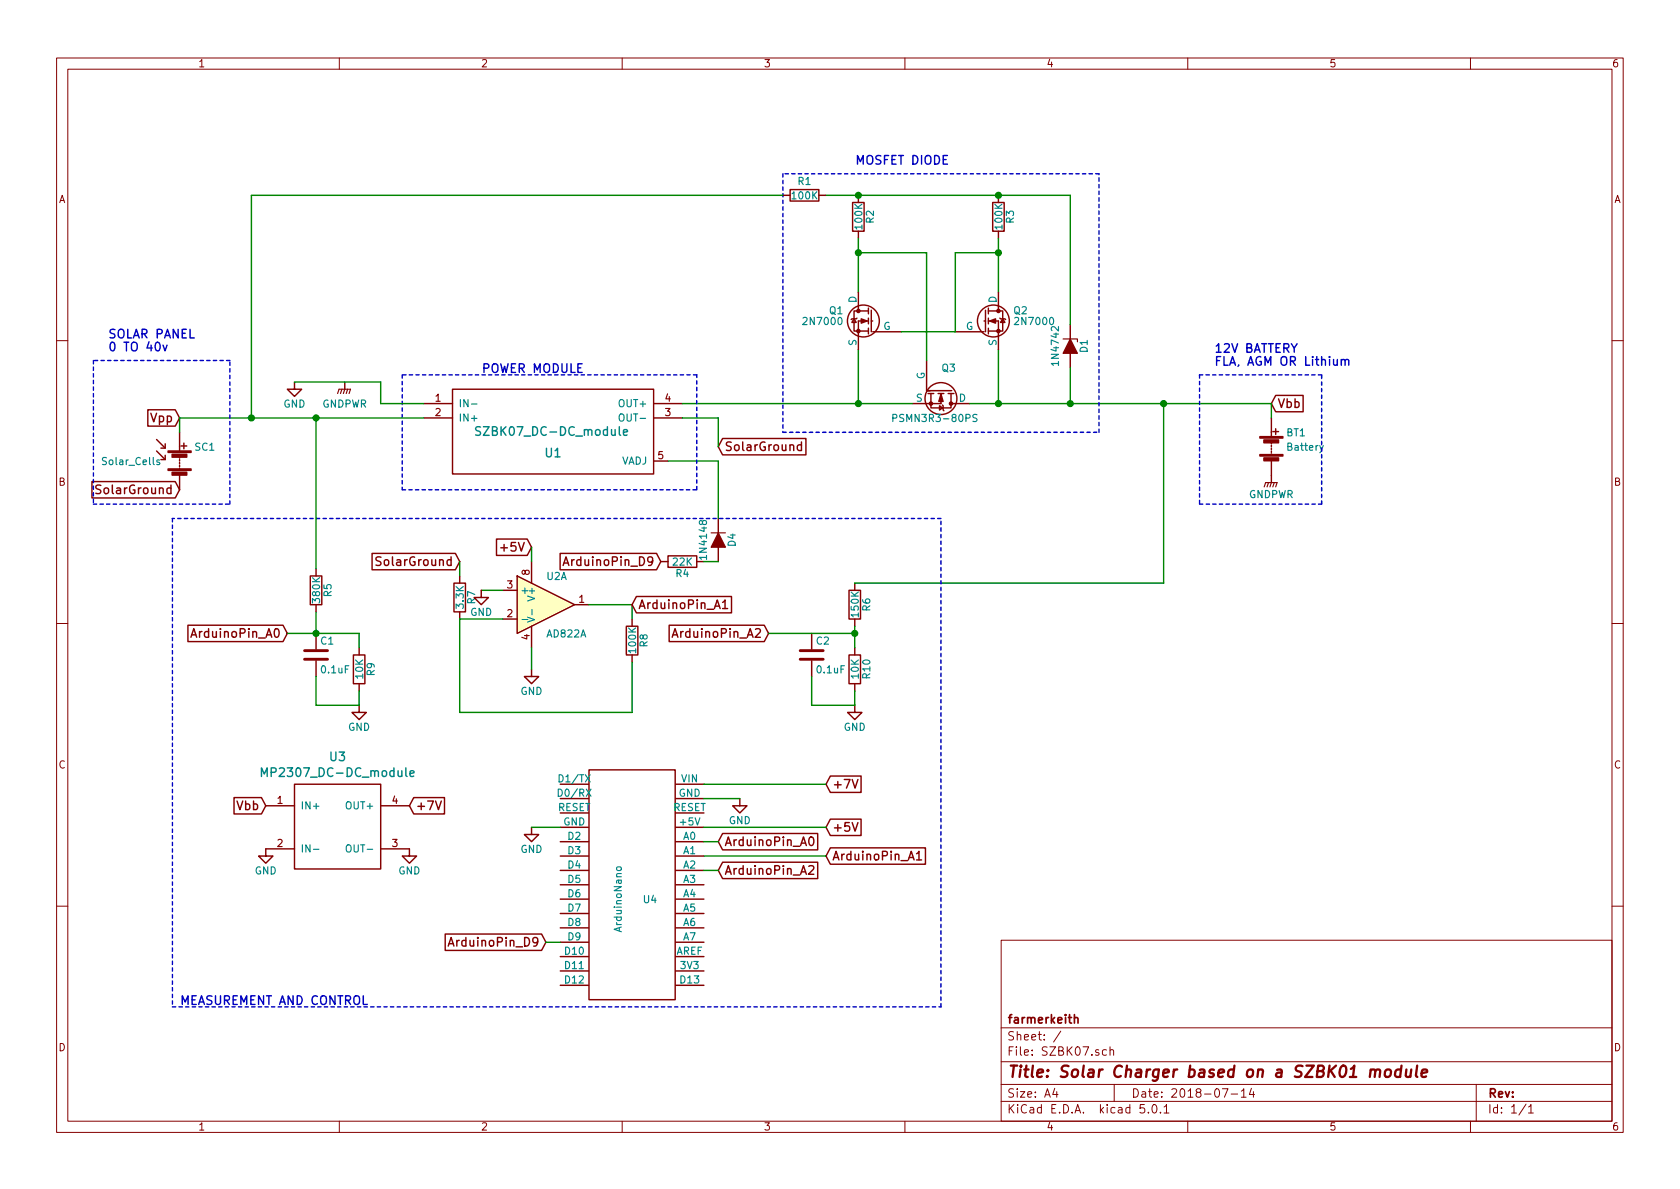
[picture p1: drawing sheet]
EESchema Schematic File Version 4
LIBS:SZBK07-cache
EELAYER 26 0
EELAYER END
$Descr A4 11693 8268
encoding utf-8
Sheet 1 1
Title "Solar Charger based on a SZBK01 module"
Date "2018-07-14"
Rev ""
Comp "farmerkeith"
Comment1 ""
Comment2 ""
Comment3 ""
Comment4 ""
$EndDescr
$Comp
L Modules:SZBK07_DC-DC_module U1
U 1 1
P 3950 3250
F 0 "U1" H 3850 3360 60  0000 C CNN
F 1 "SZBK07_DC-DC_module" H 3840 3510 60  0000 C CNN
F 2 "" H 3950 3200 60  0001 C CNN
F 3 "" H 3950 3200 60  0001 C CNN
	1    3950 3250
	1    0    0    -1  
$EndComp
$Comp
L power:GNDPWR #PWR02
U 1 1
P 2400 2650
F 0 "#PWR02" H 2400 2450 50  0001 C CNN
F 1 "GNDPWR" H 2400 2500 50  0000 C CNN
F 2 "" H 2400 2600 50  0001 C CNN
F 3 "" H 2400 2600 50  0001 C CNN
	1    2400 2650
	1    0    0    -1  
$EndComp
$Comp
L Device:Solar_Cells SC1
U 1 1
P 1250 3200
F 0 "SC1" H 1350 3300 50  0000 L CNN
F 1 "Solar_Cells" H 700 3200 50  0000 L CNN
F 2 "" V 1250 3260 50  0001 C CNN
F 3 "" V 1250 3260 50  0001 C CNN
	1    1250 3200
	1    0    0    -1  
$EndComp
Text GLabel 1250 2900 0    60   Input ~ 0
Vpp
$Comp
L Modules:IRFZ44N Q3
U 1 1
P 6550 2700
F 0 "Q3" V 6400 2700 50  0000 L CNN
F 1 "PSMN3R3-80PS" V 6750 2350 50  0000 L CNN
F 2 "TO-220" H 6750 2625 50  0001 L CIN
F 3 "" H 6550 2700 50  0001 L CNN
	1    6550 2700
	0    1    1    0   
$EndComp
Wire Wire Line
	4750 2800 5975 2800
Wire Wire Line
	5975 2800 6350 2800
$Comp
L Device:Battery BT1
U 1 1
P 8850 3100
F 0 "BT1" H 8950 3200 50  0000 L CNN
F 1 "Battery" H 8950 3100 50  0000 L CNN
F 2 "" V 8850 3160 50  0001 C CNN
F 3 "" V 8850 3160 50  0001 C CNN
	1    8850 3100
	1    0    0    -1  
$EndComp
$Comp
L power:GNDPWR #PWR03
U 1 1
P 8850 3300
F 0 "#PWR03" H 8850 3100 50  0001 C CNN
F 1 "GNDPWR" H 8850 3170 50  0000 C CNN
F 2 "" H 8850 3250 50  0001 C CNN
F 3 "" H 8850 3250 50  0001 C CNN
	1    8850 3300
	1    0    0    -1  
$EndComp
Wire Wire Line
	5975 2800 5975 2425
Wire Wire Line
	6950 2425 6950 2800
Wire Wire Line
	5975 1750 6450 1750
Wire Wire Line
	6450 1750 6450 2500
Wire Wire Line
	6950 1750 6650 1750
Wire Wire Line
	6650 1750 6650 2300
$Comp
L Device:R R2
U 1 1
P 5975 1500
F 0 "R2" V 6055 1500 50  0000 C CNN
F 1 "100K" V 5975 1500 50  0000 C CNN
F 2 "" V 5905 1500 50  0001 C CNN
F 3 "" H 5975 1500 50  0001 C CNN
	1    5975 1500
	1    0    0    -1  
$EndComp
Wire Wire Line
	5975 1650 5975 1750
Wire Wire Line
	5975 1750 5975 2025
$Comp
L Device:R R3
U 1 1
P 6950 1500
F 0 "R3" V 7030 1500 50  0000 C CNN
F 1 "100K" V 6950 1500 50  0000 C CNN
F 2 "" V 6880 1500 50  0001 C CNN
F 3 "" H 6950 1500 50  0001 C CNN
	1    6950 1500
	1    0    0    -1  
$EndComp
Wire Wire Line
	6950 1650 6950 1750
Wire Wire Line
	6950 1750 6950 2025
$Comp
L Device:D_Zener_ALT D1
U 1 1
P 7450 2400
F 0 "D1" H 7450 2500 50  0000 C CNN
F 1 "1N4742" H 7450 2300 50  0000 C CNN
F 2 "" H 7450 2400 50  0001 C CNN
F 3 "" H 7450 2400 50  0001 C CNN
	1    7450 2400
	0    1    1    0   
$EndComp
Wire Wire Line
	7450 1350 7450 2250
Wire Wire Line
	1750 1350 1750 2900
$Comp
L Modules:AD822A U2
U 1 1
P 3800 4200
F 0 "U2" H 3800 4400 50  0000 L CNN
F 1 "AD822A" H 3800 4000 50  0000 L CNN
F 2 "" H 3800 4200 50  0001 C CNN
F 3 "" H 3800 4200 50  0001 C CNN
	1    3800 4200
	1    0    0    -1  
$EndComp
$Comp
L power:GND #PWR01
U 1 1
P 2050 2650
F 0 "#PWR01" H 2050 2400 50  0001 C CNN
F 1 "GND" H 2050 2500 50  0000 C CNN
F 2 "" H 2050 2650 50  0001 C CNN
F 3 "" H 2050 2650 50  0001 C CNN
	1    2050 2650
	1    0    0    -1  
$EndComp
$Comp
L power:GND #PWR05
U 1 1
P 3700 4650
F 0 "#PWR05" H 3700 4400 50  0001 C CNN
F 1 "GND" H 3700 4500 50  0000 C CNN
F 2 "" H 3700 4650 50  0001 C CNN
F 3 "" H 3700 4650 50  0001 C CNN
	1    3700 4650
	1    0    0    -1  
$EndComp
Text GLabel 8850 2800 2    60   Input ~ 0
Vbb
Text GLabel 3700 3800 0    60   Input ~ 0
+5V
Wire Wire Line
	3700 3800 3700 3900
Wire Wire Line
	3350 4100 3500 4100
$Comp
L Device:R R7
U 1 1
P 3200 4150
F 0 "R7" V 3280 4150 50  0000 C CNN
F 1 "3.3K" V 3200 4150 50  0000 C CNN
F 2 "" V 3130 4150 50  0001 C CNN
F 3 "" H 3200 4150 50  0001 C CNN
	1    3200 4150
	1    0    0    -1  
$EndComp
Wire Wire Line
	3200 4300 3200 4950
Wire Wire Line
	3200 4300 3500 4300
Wire Wire Line
	3700 4500 3700 4650
$Comp
L Device:R R8
U 1 1
P 4400 4450
F 0 "R8" V 4480 4450 50  0000 C CNN
F 1 "100K" V 4400 4450 50  0000 C CNN
F 2 "" V 4330 4450 50  0001 C CNN
F 3 "" H 4400 4450 50  0001 C CNN
	1    4400 4450
	1    0    0    -1  
$EndComp
Wire Wire Line
	4100 4200 4400 4200
Wire Wire Line
	4400 4200 4400 4300
Wire Wire Line
	4400 4600 4400 4950
Wire Wire Line
	4400 4950 3200 4950
Text GLabel 4400 4200 2    60   Input ~ 0
ArduinoPin_A1
$Comp
L Device:R R5
U 1 1
P 2200 4100
F 0 "R5" V 2280 4100 50  0000 C CNN
F 1 "380K" V 2200 4100 50  0000 C CNN
F 2 "" V 2130 4100 50  0001 C CNN
F 3 "" H 2200 4100 50  0001 C CNN
	1    2200 4100
	1    0    0    -1  
$EndComp
$Comp
L Device:R R9
U 1 1
P 2500 4650
F 0 "R9" V 2580 4650 50  0000 C CNN
F 1 "10K" V 2500 4650 50  0000 C CNN
F 2 "" V 2430 4650 50  0001 C CNN
F 3 "" H 2500 4650 50  0001 C CNN
	1    2500 4650
	1    0    0    -1  
$EndComp
$Comp
L power:GND #PWR06
U 1 1
P 2500 4900
F 0 "#PWR06" H 2500 4650 50  0001 C CNN
F 1 "GND" H 2500 4750 50  0000 C CNN
F 2 "" H 2500 4900 50  0001 C CNN
F 3 "" H 2500 4900 50  0001 C CNN
	1    2500 4900
	1    0    0    -1  
$EndComp
Wire Wire Line
	2500 4400 2500 4500
Wire Wire Line
	2500 4800 2500 4900
Text GLabel 2000 4400 0    60   Input ~ 0
ArduinoPin_A0
$Comp
L Device:C C1
U 1 1
P 2200 4550
F 0 "C1" H 2225 4650 50  0000 L CNN
F 1 "0.1uF" H 2225 4450 50  0000 L CNN
F 2 "" H 2238 4400 50  0001 C CNN
F 3 "" H 2200 4550 50  0001 C CNN
	1    2200 4550
	1    0    0    -1  
$EndComp
Wire Wire Line
	2000 4400 2200 4400
Wire Wire Line
	2200 4400 2500 4400
Wire Wire Line
	2200 4700 2200 4900
Wire Wire Line
	2200 4900 2500 4900
Connection ~ 2200 4400
$Comp
L Device:R R6
U 1 1
P 5950 4200
F 0 "R6" V 6030 4200 50  0000 C CNN
F 1 "150K" V 5950 4200 50  0000 C CNN
F 2 "" V 5880 4200 50  0001 C CNN
F 3 "" H 5950 4200 50  0001 C CNN
	1    5950 4200
	1    0    0    -1  
$EndComp
$Comp
L Device:R R10
U 1 1
P 5950 4650
F 0 "R10" V 6030 4650 50  0000 C CNN
F 1 "10K" V 5950 4650 50  0000 C CNN
F 2 "" V 5880 4650 50  0001 C CNN
F 3 "" H 5950 4650 50  0001 C CNN
	1    5950 4650
	1    0    0    -1  
$EndComp
$Comp
L power:GND #PWR07
U 1 1
P 5950 4900
F 0 "#PWR07" H 5950 4650 50  0001 C CNN
F 1 "GND" H 5950 4750 50  0000 C CNN
F 2 "" H 5950 4900 50  0001 C CNN
F 3 "" H 5950 4900 50  0001 C CNN
	1    5950 4900
	1    0    0    -1  
$EndComp
Wire Wire Line
	5950 4350 5950 4400
Wire Wire Line
	5950 4400 5950 4500
Wire Wire Line
	5950 4800 5950 4900
Text GLabel 5350 4400 0    60   Input ~ 0
ArduinoPin_A2
$Comp
L Device:C C2
U 1 1
P 5650 4550
F 0 "C2" H 5675 4650 50  0000 L CNN
F 1 "0.1uF" H 5675 4450 50  0000 L CNN
F 2 "" H 5688 4400 50  0001 C CNN
F 3 "" H 5650 4550 50  0001 C CNN
	1    5650 4550
	1    0    0    -1  
$EndComp
Connection ~ 5950 4400
Wire Wire Line
	5650 4700 5650 4900
Wire Wire Line
	5650 4900 5950 4900
$Comp
L Device:D_ALT D4
U 1 1
P 5000 3750
F 0 "D4" H 5000 3850 50  0000 C CNN
F 1 "1N4148" H 5000 3650 50  0000 C CNN
F 2 "" H 5000 3750 50  0001 C CNN
F 3 "" H 5000 3750 50  0001 C CNN
	1    5000 3750
	0    1    1    0   
$EndComp
$Comp
L Device:R R4
U 1 1
P 4750 3900
F 0 "R4" V 4830 3900 50  0000 C CNN
F 1 "22K" V 4750 3900 50  0000 C CNN
F 2 "" V 4680 3900 50  0001 C CNN
F 3 "" H 4750 3900 50  0001 C CNN
	1    4750 3900
	0    1    1    0   
$EndComp
Text GLabel 4600 3900 0    60   Input ~ 0
ArduinoPin_D9
Wire Wire Line
	7450 2800 7450 2550
Text GLabel 1850 5600 0    60   Input ~ 0
Vbb
Text GLabel 2850 5600 2    60   Input ~ 0
+7V
$Comp
L power:GND #PWR010
U 1 1
P 1850 5900
F 0 "#PWR010" H 1850 5650 50  0001 C CNN
F 1 "GND" H 1850 5750 50  0000 C CNN
F 2 "" H 1850 5900 50  0001 C CNN
F 3 "" H 1850 5900 50  0001 C CNN
	1    1850 5900
	1    0    0    -1  
$EndComp
$Comp
L power:GND #PWR011
U 1 1
P 2850 5900
F 0 "#PWR011" H 2850 5650 50  0001 C CNN
F 1 "GND" H 2850 5750 50  0000 C CNN
F 2 "" H 2850 5900 50  0001 C CNN
F 3 "" H 2850 5900 50  0001 C CNN
	1    2850 5900
	1    0    0    -1  
$EndComp
$Comp
L Modules:ArduinoNano U4
U 1 1
P 4400 6150
F 0 "U4" H 4525 6050 50  0000 C CNN
F 1 "ArduinoNano" V 4300 6050 50  0000 C CNN
F 2 "" H 4400 6150 50  0000 C CNN
F 3 "" H 4400 6150 50  0000 C CNN
	1    4400 6150
	1    0    0    -1  
$EndComp
Text GLabel 5000 5850 2    60   Input ~ 0
ArduinoPin_A0
Text GLabel 5750 5950 2    60   Input ~ 0
ArduinoPin_A1
Text GLabel 5000 6050 2    60   Input ~ 0
ArduinoPin_A2
Text GLabel 3800 6550 0    60   Input ~ 0
ArduinoPin_D9
Wire Wire Line
	4900 5850 5000 5850
Wire Wire Line
	4900 6050 5000 6050
Wire Wire Line
	4900 5950 5750 5950
Wire Wire Line
	3900 6550 3800 6550
Text GLabel 5750 5750 2    60   Input ~ 0
+5V
$Comp
L power:GND #PWR09
U 1 1
P 3700 5750
F 0 "#PWR09" H 3700 5500 50  0001 C CNN
F 1 "GND" H 3700 5600 50  0000 C CNN
F 2 "" H 3700 5750 50  0001 C CNN
F 3 "" H 3700 5750 50  0001 C CNN
	1    3700 5750
	1    0    0    -1  
$EndComp
$Comp
L power:GND #PWR08
U 1 1
P 5150 5550
F 0 "#PWR08" H 5150 5300 50  0001 C CNN
F 1 "GND" H 5150 5400 50  0000 C CNN
F 2 "" H 5150 5550 50  0001 C CNN
F 3 "" H 5150 5550 50  0001 C CNN
	1    5150 5550
	1    0    0    -1  
$EndComp
Wire Wire Line
	4900 5750 5750 5750
Wire Wire Line
	3900 5750 3700 5750
Connection ~ 5975 2800
Wire Wire Line
	6750 2800 6950 2800
Wire Wire Line
	6950 2800 7450 2800
Wire Wire Line
	7450 2800 8100 2800
Wire Wire Line
	8100 2800 8850 2800
Connection ~ 6950 2800
Connection ~ 7450 2800
Wire Wire Line
	5950 4050 8100 4050
Wire Wire Line
	8100 4050 8100 2800
Connection ~ 8100 2800
Wire Wire Line
	4900 3900 5000 3900
Wire Wire Line
	5000 3600 5000 3200
Wire Wire Line
	5000 3200 4650 3200
Wire Notes Line
	2800 2600 2800 3400
Wire Notes Line
	2800 3400 4850 3400
Wire Notes Line
	4850 3400 4850 2600
Wire Notes Line
	4850 2600 2800 2600
Wire Notes Line
	5450 1200 5450 3000
Wire Notes Line
	5450 3000 7650 3000
Wire Notes Line
	7650 3000 7650 1200
Wire Notes Line
	7650 1200 5450 1200
Wire Wire Line
	1250 3000 1250 2900
Wire Wire Line
	8850 2800 8850 2900
Wire Notes Line
	1200 3600 1200 7000
Wire Notes Line
	1200 7000 6550 7000
Wire Notes Line
	6550 7000 6550 3600
Wire Notes Line
	6550 3600 1200 3600
Text Notes 3350 2600 0    60   ~ 0
POWER MODULE
Text Notes 5950 1150 0    60   ~ 0
MOSFET DIODE
Text Notes 1250 7000 0    60   ~ 0
MEASUREMENT AND CONTROL 
Text GLabel 1250 3400 0    60   Input ~ 0
SolarGround
Wire Wire Line
	2050 2650 2650 2650
Text GLabel 5000 3100 2    60   Input ~ 0
SolarGround
Wire Wire Line
	4750 2900 5000 2900
Wire Wire Line
	5000 2900 5000 3100
Wire Wire Line
	1250 2900 1750 2900
Wire Wire Line
	1750 2900 2200 2900
Wire Wire Line
	2200 2900 2950 2900
Connection ~ 1750 2900
Wire Wire Line
	2950 2800 2650 2800
Wire Wire Line
	2650 2800 2650 2650
$Comp
L power:GND #PWR04
U 1 1
P 3350 4100
F 0 "#PWR04" H 3350 3850 50  0001 C CNN
F 1 "GND" H 3350 3950 50  0000 C CNN
F 2 "" H 3350 4100 50  0001 C CNN
F 3 "" H 3350 4100 50  0001 C CNN
	1    3350 4100
	1    0    0    -1  
$EndComp
Text GLabel 3200 3900 0    60   Input ~ 0
SolarGround
Wire Wire Line
	3200 3900 3200 4000
Wire Wire Line
	2200 4250 2200 4400
Wire Wire Line
	2200 3950 2200 2900
Connection ~ 2200 2900
Text GLabel 5750 5450 2    60   Input ~ 0
+7V
Wire Wire Line
	5750 5450 4900 5450
Wire Wire Line
	5150 5550 4900 5550
Wire Notes Line
	650  2500 650  3500
Wire Notes Line
	650  3500 1600 3500
Wire Notes Line
	1600 3500 1600 2500
Wire Notes Line
	1600 2500 650  2500
Text Notes 750  2450 0    60   ~ 0
SOLAR PANEL\n0 TO 40v
Wire Notes Line
	8350 2600 8350 3500
Wire Notes Line
	8350 3500 9200 3500
Wire Notes Line
	9200 3500 9200 2600
Wire Notes Line
	9200 2600 8350 2600
Text Notes 8450 2550 0    60   ~ 0
12V BATTERY\nFLA, AGM OR Lithium
$Comp
L Modules:2N7000 Q2
U 1 1
P 6850 2225
F 0 "Q2" H 7050 2300 50  0000 L CNN
F 1 "2N7000" H 7050 2225 50  0000 L CNN
F 2 "TO_SOT_Packages_THT:TO-92_Molded_Narrow" H 7050 2150 50  0001 L CIN
F 3 "" H 6850 2225 50  0001 L CNN
	1    6850 2225
	1    0    0    -1  
$EndComp
$Comp
L Modules:2N7000 Q1
U 1 1
P 6075 2225
F 0 "Q1" H 6275 2300 50  0000 L CNN
F 1 "2N7000" H 6275 2225 50  0000 L CNN
F 2 "TO_SOT_Packages_THT:TO-92_Molded_Narrow" H 6275 2150 50  0001 L CIN
F 3 "" H 6075 2225 50  0001 L CNN
	1    6075 2225
	-1   0    0    -1  
$EndComp
Connection ~ 6950 1750
Wire Wire Line
	6650 2300 6275 2300
Connection ~ 5975 1750
Wire Wire Line
	5350 4400 5950 4400
$Comp
L Modules:MP2307_DC-DC_module U3
U 1 1
P 2350 6000
F 0 "U3" H 2350 6745 60  0000 C CNN
F 1 "MP2307_DC-DC_module" H 2350 6635 60  0000 C CNN
F 2 "" H 2350 5950 60  0001 C CNN
F 3 "" H 2350 5950 60  0001 C CNN
	1    2350 6000
	1    0    0    -1  
$EndComp
$Comp
L Device:R R1
U 1 1
P 5600 1350
F 0 "R1" V 5500 1350 50  0000 C CNN
F 1 "100K" V 5600 1350 50  0000 C CNN
F 2 "" V 5530 1350 50  0001 C CNN
F 3 "~" H 5600 1350 50  0001 C CNN
	1    5600 1350
	0    1    1    0   
$EndComp
Wire Wire Line
	5750 1350 5975 1350
Connection ~ 5975 1350
Wire Wire Line
	5975 1350 6950 1350
Wire Wire Line
	5450 1350 1750 1350
Wire Wire Line
	6950 1350 7450 1350
Connection ~ 6950 1350
$EndSCHEMATC
